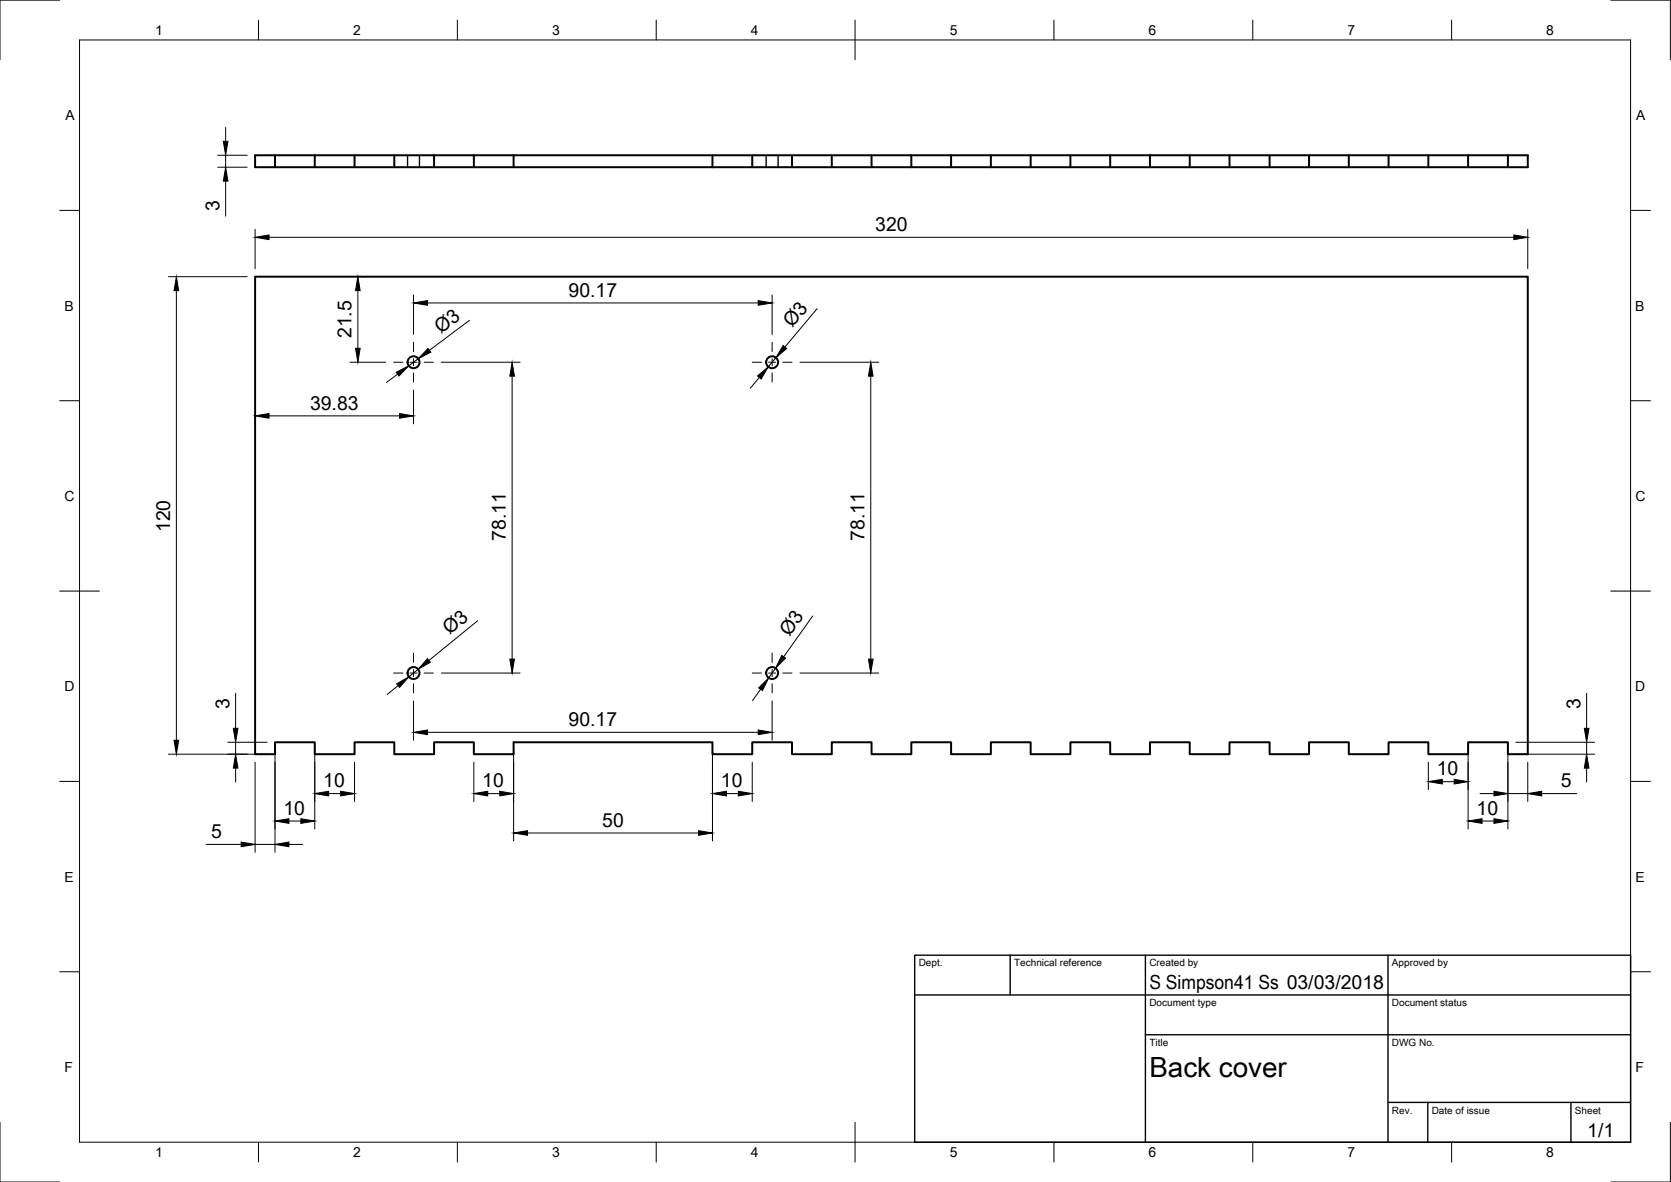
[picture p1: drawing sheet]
<svg xmlns="http://www.w3.org/2000/svg" width="420mm" height="297mm" viewBox="0 0 420 297" stroke-linecap="round" stroke-linejoin="round" font-family="sans-serif">
<!-- layer: Visible -->
<g fill="none" stroke="#000" stroke-width=".5">
<path d="M69.1 39v3M79.1 39v3M89.1 39v3M99.1 39v3M109.1 39v3M119.1 39v3M129.1 39h-65v3h115M129.1 39h255v3h-205M129.1 39v3M179.1 39v3M189.1 39v3M199.1 39v3"/>
<path d="M209.1 39v3M219.1 39v3M229.1 39v3M239.1 39v3M249.1 39v3M259.1 39v3M269.1 39v3M279.1 39v3M289.1 39v3M299.1 39v3M309.1 39v3M319.2 39v3"/>
<path d="M329.1 39v3M339.1 39v3M349.1 39v3M359.1 39v3M369.1 39v3M379.1 39v3M64.1 69.5h320v120h-5v-3h-10v3h-10v-3h-10v3h-10v-3h-10v3h-9.9v-3h-10.1v3h-10v-3h-10v3h-10v-3h-10v3h-10v-3h-10v3h-10v-3h-10v3h-10v-3h-10v3h-10v-3h-10v3h-10v-3h-50v3h-10v-3h-10v3h-10v-3h-10v3h-10v-3h-10v3h-5z"/>
<circle cx="104" cy="91" r="1.5"/>
<circle cx="194.1" cy="91" r="1.5"/>
<circle cx="104" cy="169.1" r="1.5"/>
<circle cx="194.1" cy="169.1" r="1.5"/>
</g>
<!-- layer: Hidden -->
<path d="M102.5 39v3M105.5 39v3M192.6 39v3M195.6 39v3" fill="none" stroke="#000" stroke-width=".35"/>
<!-- layer: Border -->
<g fill="none" stroke="#000" stroke-width=".25">
<path d="M15 0h-15v15M20 10h390v277h-390zM65 5v5M115 5v5M165 5v5M215 5v10M265 5v5M315 5v5M365 5v5M405 0h15v15M15 52.9h5M410 52.9h5"/>
<path d="M15 100.7h5M410 100.7h5M15 148.5h10M405 148.5h10M15 196.4h5M410 196.4h5M15 244.2h5M410 244.2h5M0 282v15h15M65 287v5M115 287v5M165 287v5"/>
<path d="M215 282v10M265 287v5M315 287v5M365 287v5M420 282v15h-15"/>
</g>
<!-- layer: TitleBlock -->
<path d="M230 240h180v47h-180zM230 250h180M254 240v10M288 240v47M349 240v47M288 260h122M349 277h61M359 277v10M395 277v10" fill="none" stroke="#000" stroke-width=".35"/>
<!-- layer: Dimensions -->
<g fill="none" stroke="#000" stroke-width=".25">
<path d="M54.7 39h7.4M56.7 32v3.5M56.7 39v3M54.7 42h7.4M56.7 45.5v8.8M64.1 57.6v9.9M67.6 59.6h313M384.1 57.6v9.9M42.3 69.5h19.8M44.3 73v113M90 73v14.5M90.7 69.5h1.3"/>
<path d="M104 74.1v9.9M107.5 76.1h83.1M194.1 74.1v9.9M205.5 77.6l-8.1 9.6M88 91h9M100 94l-2.8 2.1M104 98v8.5M105.2 90.1l-2.4 1.8M111 91h19.8M118.1 80.5l-10.1 7.5M128.8 94.5v71.1M190.9 94.9l-2.2 2.6"/>
<path d="M195.1 89.9l-1.9 2.3M201.1 91h19.8M218.9 94.5v71.1M64.1 104.8v1.7M67.6 104.5h32.9M120.1 156l-12.2 10M204.4 154.8l-7.4 10.3M59.2 174.2v8.8M100.1 172.3l-2.7 2.2M104 176.1v9.9M105.1 168.2l-2.3 1.9M111 169.1h19.8"/>
<path d="M191.2 173.2l-2 2.9M194.1 176.1v9.9M195 167.9l-1.7 2.5M201.1 169.1h19.8M398.9 174.2v8.8M42.3 189.5h24.8M57.2 186.5h9.9M59.2 186.5v3M59.2 193v3.5M64.1 191.5v22.7M69.1 188.5v25.7M79.1 188.5v19.8"/>
<path d="M82.6 199.4h3M89.1 191.5v9.9M107.5 184h83.1M119.1 191.5v9.9M122.6 199.4h3M129.1 188.5v22.8M179.1 188.5v22.8M182.6 199.4h3M189.1 191.5v9.9M359.1 191.5v6.9M362.6 196.4h3M369.1 188.5v19.8"/>
<path d="M372.1 199.4h3.5M379.1 199.4h5M379.1 188.5v19.8M381.1 189.5h19.8M381.1 186.5h19.8M384.1 191.5v9.9M387.6 199.4h8.9M398.9 186.5v3M398.9 193v3.5M51.8 212.2h8.8M64.1 212.2h5M72.6 212.2h3.5"/>
<path d="M72.6 206.3h3M132.6 209.3h43M372.6 206.3h3"/>
</g>
<g fill="#000" stroke="#000" stroke-width=".25">
<path d="M56.2 35.5h1.1l-.6 3.5zM56.7 42l.6 3.5h-1.1zM64.1 59.6l3.5-.6v1.2zM380.6 59l3.5 .6-3.5 .6zM44.3 69.5l.6 3.5h-1.1zM90 69.5l.6 3.5h-1.2zM104 76.1l3.5-.6v1.2zM190.6 75.5l3.5 .6-3.5 .6zM89.4 87.5h1.2l-.6 3.5zM99.6 93.6l3.2-1.7-2.5 2.6zM107.6 87.6l.7 .9-3.1 1.6zM128.8 91l.6 3.5h-1.2z"/>
<path d="M190.5 94.5l2.7-2.3-1.8 3zM196.9 86.8l.9 .8-2.7 2.3zM218.9 91l.6 3.5h-1.1zM64.1 104.5l3.5-.6v1.2zM100.5 103.9l3.5 .6-3.5 .6zM99.7 171.8l3.1-1.7-2.3 2.6zM107.5 165.5l.7 .9-3.1 1.8zM128.2 165.6h1.2l-.6 3.5zM193.3 170.4l-1.6 3.1-.9-.6zM196.6 164.7l.9 .7-2.5 2.5zM218.4 165.6h1.1l-.6 3.5zM43.8 186h1.1l-.6 3.5z"/>
<path d="M59.2 189.5l.6 3.5h-1.1zM58.7 183h1.1l-.6 3.5zM79.1 199.4l3.5-.6v1.2zM85.6 198.8l3.5 .6-3.5 .6zM104 184l3.5-.5v1.1zM119.1 199.4l3.5-.6v1.2zM125.6 198.8l3.5 .6-3.5 .6zM179.1 199.4l3.5-.6v1.2zM185.6 198.8l3.5 .6-3.5 .6zM190.6 183.5l3.5 .5-3.5 .6zM359.1 196.4l3.5-.6v1.2zM365.6 195.8l3.5 .6-3.5 .6z"/>
<path d="M375.6 198.8l3.5 .6-3.5 .6zM384.1 199.4l3.5-.6v1.2zM398.9 189.5l.6 3.5h-1.1zM398.4 183h1.1l-.6 3.5zM60.6 211.6l3.5 .6-3.5 .6zM69.1 212.2l3.5-.6v1.2zM69.1 206.3l3.5-.6v1.2zM75.6 205.7l3.5 .6-3.5 .6zM129.1 209.3l3.5-.6v1.2zM175.6 208.7l3.5 .6-3.5 .6zM369.1 206.3l3.5-.6v1.2zM375.6 205.7l3.5 .6-3.5 .6z"/>
</g>
<!-- layer: Center Lines -->
<g fill="none" stroke="#000" stroke-width=".25">
<path d="M99 91h2.3M103.1 91h1.8M104 86v2.4M104 90.1v1.8M104 93.7v2.3M106.7 91h2.3M189.1 91h2.4M193.3 91h1.7M194.1 86v2.4M194.1 90.1v1.8M194.1 93.7v2.3M196.8 91h2.3"/>
<path d="M99 169.1h2.3M103.1 169.1h1.8M104 164.1v2.4M104 168.2v1.8M104 171.8v2.3M106.7 169.1h2.3M189.1 169.1h2.4M193.3 169.1h1.7M194.1 164.1v2.4M194.1 168.2v1.8M194.1 171.8v2.3M196.8 169.1h2.3"/>
</g>
<text font-size="7" x="289" y="270.5">Back cover</text>
<g font-size="4.9">
<text x="55.2" y="53" transform="rotate(-90 55.2 53)">3</text>
<text x="220.1" y="58.1">320</text>
<text x="143" y="74.6">90.17</text>
<text x="110.8" y="83.8" transform="rotate(-37 110.8 83.8)">Ø3</text>
<text x="199.2" y="82.5" transform="rotate(-50 199.2 82.5)">Ø3</text>
<text x="88.4" y="85" transform="rotate(-90 88.4 85)">21.5</text>
<text x="78" y="102.9">39.83</text>
<text x="42.8" y="133.8" transform="rotate(-90 42.8 133.8)">120</text>
<text x="127.2" y="135.9" transform="rotate(-90 127.2 135.9)">78.11</text>
<text x="217.4" y="135.9" transform="rotate(-90 217.4 135.9)">78.11</text>
<text x="113" y="159.6" transform="rotate(-39 113 159.6)">Ø3</text>
<text x="198.5" y="160.2" transform="rotate(-55 198.5 160.2)">Ø3</text>
<text x="57.7" y="178.2" transform="rotate(-90 57.7 178.2)">3</text>
<text x="397.4" y="178.2" transform="rotate(-90 397.4 178.2)">3</text>
<text x="143" y="182.5">90.17</text>
<text x="81.3" y="197.9">10</text>
<text x="121.3" y="197.9">10</text>
<text x="181.3" y="197.9">10</text>
<text x="361.3" y="194.9">10</text>
<text x="392.4" y="197.9">5</text>
<text x="71.3" y="204.8">10</text>
<text x="151.4" y="207.8">50</text>
<text x="371.3" y="204.8">10</text>
<text x="53.1" y="210.6">5</text>
<text x="289" y="248.5">S Simpson41 Ss 03/03/2018</text>
<text x="399.1" y="285.6">1/1</text>
</g>
<g font-size="3.5">
<text x="39" y="8.8">1</text>
<text x="88.8" y="8.8">2</text>
<text x="138.8" y="8.8">3</text>
<text x="188.7" y="8.8">4</text>
<text x="238.8" y="8.8">5</text>
<text x="288.7" y="8.8">6</text>
<text x="338.8" y="8.8">7</text>
<text x="388.8" y="8.8">8</text>
<text x="16.4" y="30.2">A</text>
<text x="411.4" y="30.2">A</text>
<text x="16.2" y="78">B</text>
<text x="411.2" y="78">B</text>
<text x="16.2" y="125.9">C</text>
<text x="411.2" y="125.9">C</text>
<text x="16.2" y="173.7">D</text>
<text x="411.2" y="173.7">D</text>
<text x="16.2" y="221.5">E</text>
<text x="411.2" y="221.5">E</text>
<text x="16.2" y="269.4">F</text>
<text x="411.2" y="269.4">F</text>
<text x="39" y="290.8">1</text>
<text x="88.8" y="290.8">2</text>
<text x="138.8" y="290.8">3</text>
<text x="188.7" y="290.8">4</text>
<text x="238.8" y="290.8">5</text>
<text x="288.7" y="290.8">6</text>
<text x="338.8" y="290.8">7</text>
<text x="388.8" y="290.8">8</text>
</g>
<g font-size="2.5">
<text x="231" y="242.8">Dept.</text>
<text x="255" y="242.8">Technical reference</text>
<text x="289" y="242.8">Created by</text>
<text x="350" y="242.8">Approved by</text>
<text x="289" y="252.8">Document type</text>
<text x="350" y="252.8">Document status</text>
<text x="289" y="262.8">Title</text>
<text x="350" y="262.8">DWG No.</text>
<text x="350" y="279.8">Rev.</text>
<text x="360" y="279.8">Date of issue</text>
<text x="396" y="279.8">Sheet</text>
</g>
</svg>
